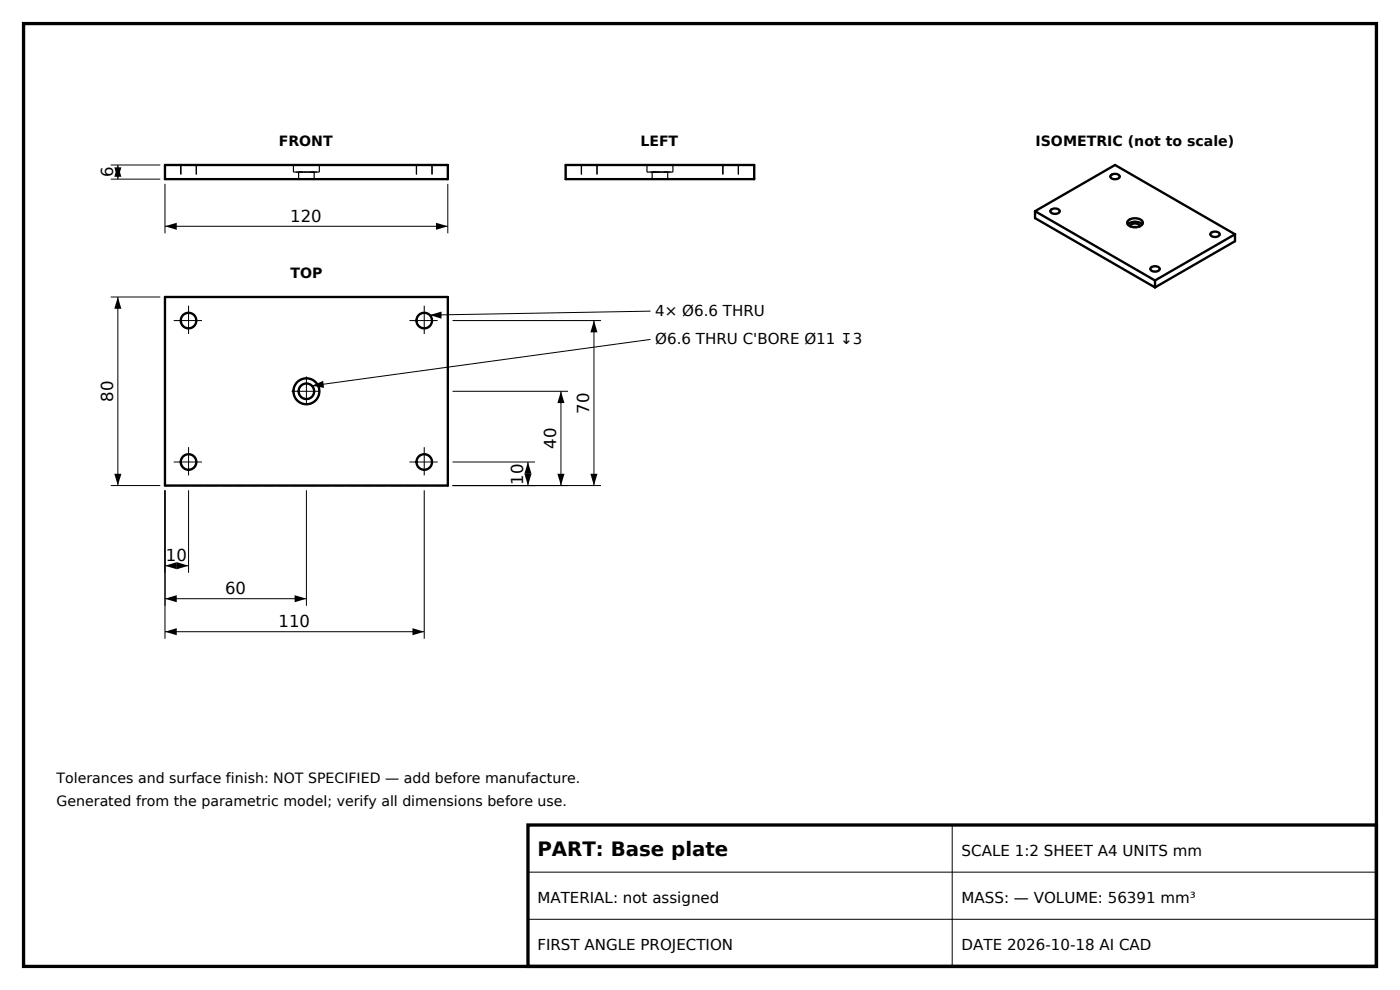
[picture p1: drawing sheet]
<svg xmlns="http://www.w3.org/2000/svg" width="297mm" height="210mm" viewBox="0 0 297 210" stroke-linecap="round" stroke-linejoin="round" font-family="sans-serif">
<path d="M5 5h287v200h-287zM112 175h180v30h-180z" fill="none" stroke="#000" stroke-width=".7" stroke-linecap="butt"/>
<g fill="none" stroke="#000" stroke-width=".25" stroke-dasharray="2 1" stroke-linecap="butt">
<path d="M35 38v-3M35 38h60M35 35h60M38.3 38h3.3M38.3 35h3.3M38.3 35v3M41.6 38h-3.3M41.6 35h-3.3M41.6 35v3M62.3 35h5.4M62.3 35v1.5M62.3 36.5h5.4"/>
<path d="M63.3 38h3.4M63.3 36.5h3.4M63.3 36.5v1.5M66.7 38h-3.4M66.7 36.5h-3.4M66.7 36.5v1.5M67.7 35h-5.4M67.7 36.5h-5.4M67.7 35v1.5M88.4 38h3.3M88.4 35h3.3M88.4 35v3"/>
<path d="M91.7 38h-3.3M91.7 35h-3.3M91.7 35v3M95 38v-3M120 38v-3M123.3 38h3.4M123.3 35h3.4M123.3 35v3M125 38h-1.7M125 35h-1.7M126.7 38h-1.7M126.7 35h-1.7"/>
<path d="M126.7 35v3M137.2 35h5.5M137.2 36.5h5.5M137.2 35v1.5M138.3 38h3.3M138.3 36.5h3.3M138.3 36.5v1.5M140 38h-1.7M140 35h-2.8M140 36.5h-1.7M140 36.5h-2.8M141.6 38h-1.6"/>
<path d="M141.6 36.5h-1.6M141.6 36.5v1.5M142.7 35h-2.7M142.7 36.5h-2.7M142.7 35v1.5M153.3 38h3.3M153.3 35h3.3M153.3 35v3M155 38h-1.7M155 35h-1.7M156.6 38h-1.6M156.6 35h-1.6"/>
<path d="M156.6 35v3M160 38v-3M160 38h-40M160 35h-40M35 63h60M38.3 68a1.65 1.65 0 0 1 2.4-1.5 1.65 1.65 0 0 1 .3 2.8 1.65 1.65 0 0 1-2.6-1l-.1-.3M88.4 68a1.65 1.65 0 0 1 2.3-1.5 1.65 1.65 0 0 1 .3 2.8 1.65 1.65 0 0 1-2.6-1v-.3M38.3 98a1.65 1.65 0 0 1 2.4-1.5 1.65 1.65 0 0 1 .3 2.8 1.65 1.65 0 0 1-2.6-1l-.1-.3M62.3 83a2.75 2.75 0 0 1 4-2.4 2.75 2.75 0 0 1 .2 4.7 2.75 2.75 0 0 1-4.2-2v-.3M63.3 83a1.65 1.65 0 0 1 2.4-1.5 1.65 1.65 0 0 1 .3 2.8 1.65 1.65 0 0 1-2.6-1l-.1-.3M88.4 98a1.65 1.65 0 0 1 2.3-1.5 1.65 1.65 0 0 1 .3 2.8 1.65 1.65 0 0 1-2.6-1v-.3M35 103v-40"/>
<path d="M35 103h60M95 103v-40"/>
</g>
<g fill="none" stroke="#000" stroke-width=".5">
<path d="M35 35h60v3h-60zM120 35h40v3h-40zM235.7 37.2a1.24 1.24 0 0 1 1.8 .2 1.11 1.11 0 0 1-1.9 0zM219.6 44.8v1.5l25.4 14.7M219.6 44.8l16.9-9.8 25.5 14.7M219.6 44.8l25.4 14.7M223 44.5a1.25 1.25 0 0 1 1.8 .3 1.11 1.11 0 0 1-2-.1zM239.3 47.6a2.24 2.24 0 0 1 3 0M239.4 46.8a2.19 2.19 0 0 1 3 .3 1.38 1.38 0 0 1-1.7 1.1 1.18 1.18 0 0 1-1.5-1.3zM239.8 48a1.12 1.12 0 0 1 2 0M239.8 48h.1M240.4 48.2h.7"/>
<path d="M241.8 48h.1M244.2 56.8a1.24 1.24 0 0 1 1.8 .2 1.11 1.11 0 0 1-2 0zM245 59.5v1.5M256.9 49.4a1.25 1.25 0 0 1 1.8 .3 1.11 1.11 0 0 1-1.9-.1zM262 49.7v1.5l-17 9.8M262 49.7l-17 9.8M35 63h60v40h-60z"/>
<circle cx="40" cy="68" r="1.65"/>
<circle cx="90" cy="68" r="1.65"/>
<circle cx="40" cy="98" r="1.65"/>
<circle cx="65" cy="83" r="1.65"/>
<circle cx="65" cy="83" r="2.75"/>
<circle cx="90" cy="98" r="1.65"/>
</g>
<g fill="none" stroke="#000" stroke-width=".21">
<path d="M23.5 38h10.5M23.5 35h10.5M25 35v3M35 39v10.5M95 39v10.5M35 48h60M23.5 63h10.5M25 63v40M96 68h31.5M126 68v35M138 66l-46.8 .8M138 72l-71.8 9.8"/>
<path d="M96 98h17.5M96 83h24.5M112 98v5M119 83v20M23.5 103h10.5M35 104v31.5M35 120h5M40 104v17.5M65 104v24.5M90 104v31.5M96 103h31.5M35 127h30"/>
<path d="M35 134h55M202 175v30M112 185h180M112 195h180"/>
</g>
<g fill="#000">
<path d="M24.2 35.5h1.5l-.7 2.5zM25 35l.7 2.5h-1.5zM35 48l2.5-.7v1.4zM92.5 47.3l2.5 .7-2.5 .7zM25 63l.7 2.5h-1.5zM91.2 66.8l2.5-.7v1.5zM126 68l.8 2.5h-1.6zM66.2 81.8l2.4-1 .1 1.5zM112 98l.7 2.5h-1.4zM119 83l.8 2.5h-1.6zM24.2 100.5h1.5l-.7 2.5zM35 120l2.5-.8v1.6z"/>
<path d="M37.5 119.2l2.5 .8-2.5 .8zM111.3 100.5h1.4l-.7 2.5zM118.2 100.5h1.6l-.8 2.5zM125.2 100.5h1.6l-.8 2.5zM35 127l2.5-.7v1.4zM35 134l2.5-.8v1.6zM62.5 126.3l2.5 .7-2.5 .7zM87.5 133.2l2.5 .8-2.5 .8z"/>
</g>
<path d="M36.9 68h6.3M40 64.9v6.2M65 79.9v6.2M86.8 68h6.3M90 64.9v6.2M36.9 98h6.3M40 94.9v6.2M61.9 83h6.2M86.8 98h6.3M90 94.9v6.2" fill="none" stroke="#000" stroke-width=".21" stroke-dasharray="6 1.5 1 1.5" stroke-linecap="butt"/>
<text font-size="4.2" x="114" y="181.5">PART: Base plate</text>
<g font-size="3.5">
<text x="24" y="37.6" transform="rotate(-90 24 37.6)">6</text>
<text x="61.6" y="47">120</text>
<text x="24" y="85.2" transform="rotate(-90 24 85.2)">80</text>
<text x="125" y="87.8" transform="rotate(-90 125 87.8)">70</text>
<text x="118" y="95.2" transform="rotate(-90 118 95.2)">40</text>
<text x="111" y="102.8" transform="rotate(-90 111 102.8)">10</text>
<text x="35.2" y="119">10</text>
<text x="47.8" y="126">60</text>
<text x="59.1" y="133">110</text>
</g>
<g font-size="3.2">
<text x="139" y="67">4× Ø6.6 THRU</text>
<text x="139" y="73">Ø6.6 THRU C'BORE Ø11 ↧3</text>
<text x="204" y="181.5">SCALE 1:2 SHEET A4 UNITS mm</text>
<text x="114" y="191.5">MATERIAL: not assigned</text>
<text x="204" y="191.5">MASS: — VOLUME: 56391 mm³</text>
<text x="114" y="201.5">FIRST ANGLE PROJECTION</text>
<text x="204" y="201.5">DATE 2026-10-18 AI CAD</text>
</g>
<g font-size="3">
<text x="59.1" y="31">FRONT</text>
<text x="135.8" y="31">LEFT</text>
<text x="219.7" y="31">ISOMETRIC (not to scale)</text>
<text x="61.7" y="59">TOP</text>
<text x="12" y="166">Tolerances and surface finish: NOT SPECIFIED — add before manufacture.</text>
<text x="12" y="171">Generated from the parametric model; verify all dimensions before use.</text>
</g>
</svg>
